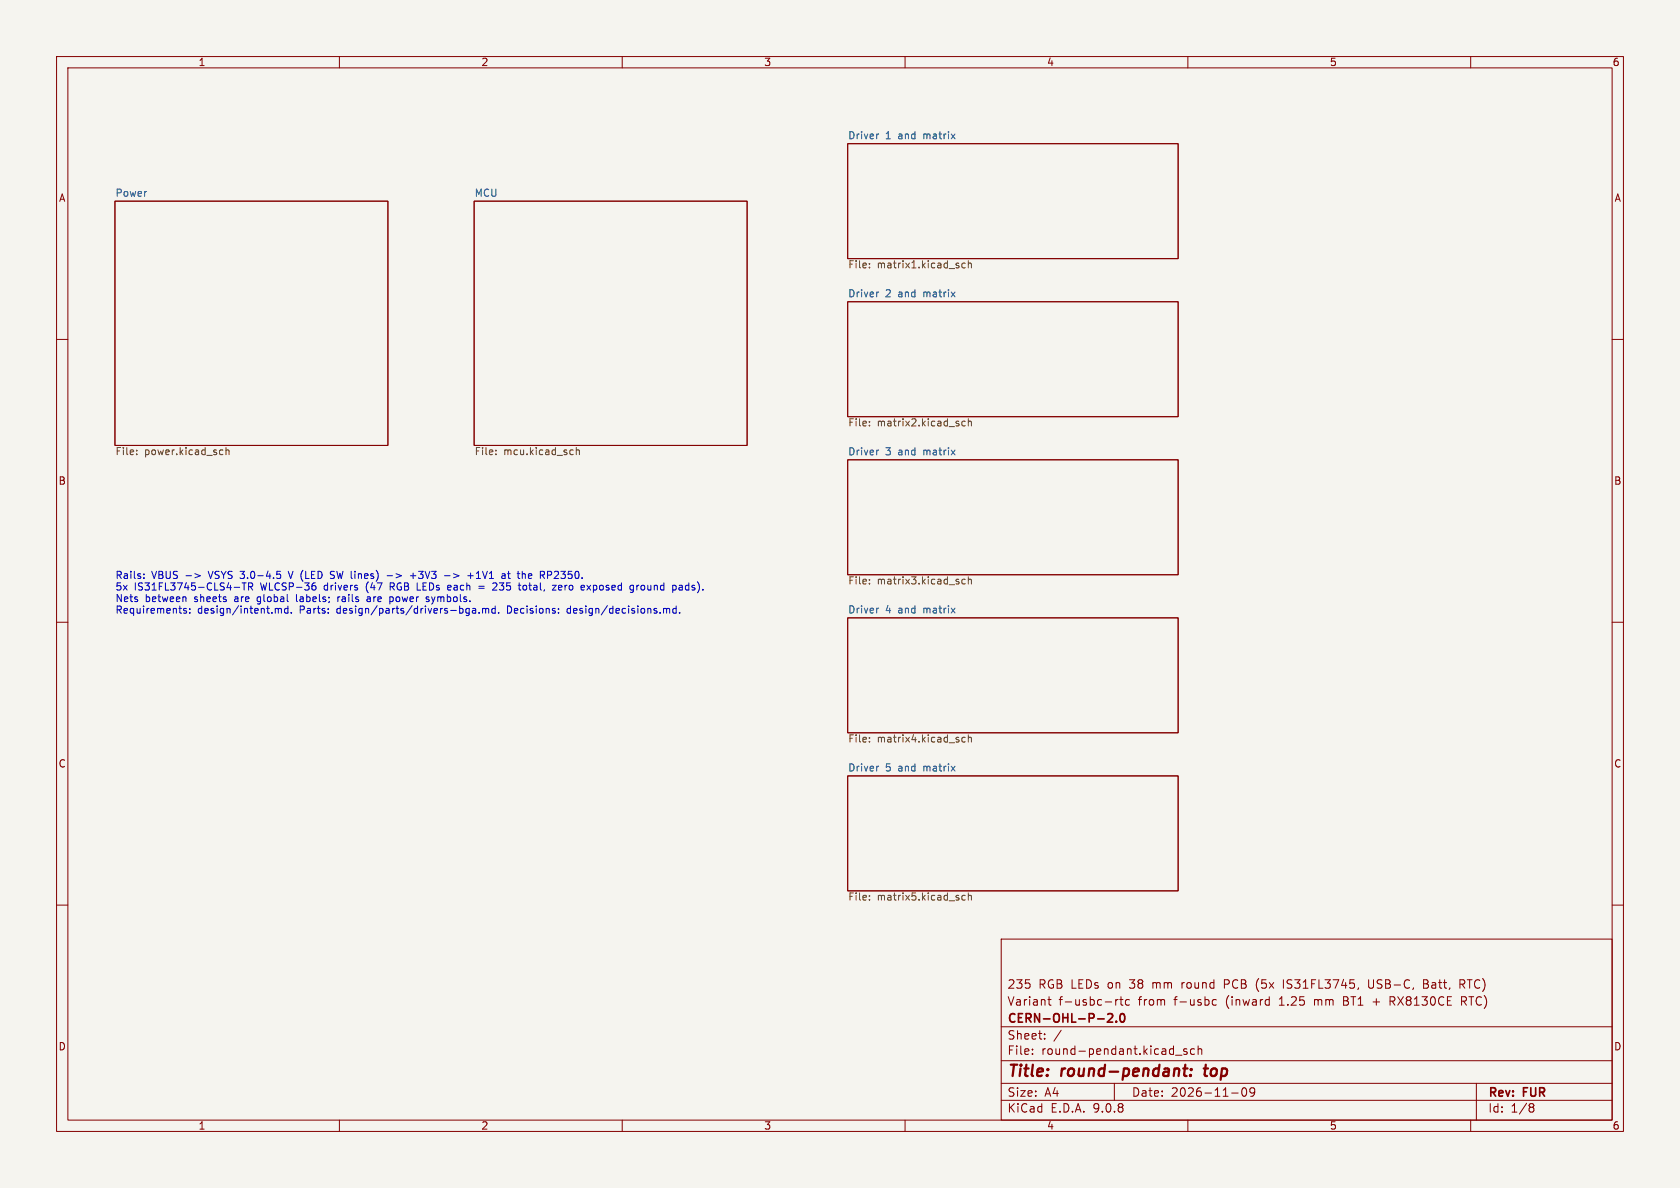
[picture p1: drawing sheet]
<svg xmlns="http://www.w3.org/2000/svg" width="297mm" height="210mm" viewBox="0 0 297 210" stroke-linecap="round" stroke-linejoin="round" font-family="sans-serif">
<path d="M0 0h297v210h-297z" fill="#f5f4ef" stroke="#f5f4ef" stroke-width=".18"/>
<g fill="none" stroke="#840000" stroke-width=".18">
<path d="M10 10h277v190h-277zM12 12h273v186h-273zM60 10v2M110 10v2M160 10v2M210 10v2M260 10v2M20.3 35.6h48.3v43.1h-48.3zM83.8 35.6h48.3v43.1h-48.3zM149.9 25.4h58.4v20.3h-58.4zM149.9 53.3h58.4v20.4h-58.4zM10 60h2"/>
<path d="M285 60h2M149.9 81.3h58.4v20.3h-58.4zM10 110h2M149.9 109.2h58.4v20.3h-58.4zM285 110h2M149.9 137.2h58.4v20.3h-58.4zM10 160h2M177 166h108v32h-108zM185.2 176.7h.6M185.5 176.2v1.3l.3 .2M197.2 176.7v1M197.7 176.7l-.3 .1-.2 .2"/>
<path d="M198 176.7h.5M198.2 176.2v1.3l.3 .2M199.7 176.8l-.5-.1-.2 .3v.4l.1 .2h.6M215 176.8l-.4-.1-.3 .3v.4l.2 .2h.5M216.5 174h.5M217 173.2h-.5v1.5M222.3 173.3l-.2 .7 .2 1M226.9 173.2v1.5M237.5 176.9h.5M238 176.2h-.5v1.5h.6M242 173.2v1.2l.2 .3h.3M242.7 177.1h1.2"/>
<path d="M245.7 177h.6M246.1 177l.5 .7M246.3 176.2h-.6v1.5M251.7 173.9h.5M252.2 173.9l.2 .1M252.4 173.3l-.2-.1h-.5v1.5l.7-.1M252.4 173.8l-.2 .1M258.1 174l.7-.1 .2-.2-.1-.4-.2-.1h-.6v1.5M258.4 177h.6M258.5 174l.5 .7M258.7 177l.5 .7M259 176.2h-.6v1.5"/>
<path d="M285 160h2M60 198v2M110 198v2M160 198v2M177 194.5h108M177 191.5h108M177 187.5h108M177 181.5h108M182.5 186.3v.1M182.5 185.5v.1M184.7 183.6v.1M184.7 182.8v.1"/>
<path d="M187.6 182.1l-1.3 2M197 191.5v3M207.8 186.5h1.2M209.8 185.5l-.3-.1-.3 .2 .1 .2 .5 .2v.3h-.6M210 198v2M211.2 185.5l-.5-.1-.2 .3v.4l.1 .2h.6M211.8 185.5l.2-.1 .4 .1 .1 .9M211.8 184.9v1.5M217.7 193.2h1.2M219.7 192.4l.2-.1a.81 .81 0 0 1 .6 .6 .81 .81 0 0 1-.3 .8l-.2 .1a.81 .81 0 0 1-.3-1.4zM221.8 192.9l-.3 .3h-.3l-.2-.3 .1-.5 .4-.1 .2 .1a.99 .99 0 0 1-.3 1.4h-.3M260 198v2"/>
<path d="M261 191.5v6.5M270.6 195.1l.4 .1 .2 .2-.3 .3M270.6 195.7h.3M270.9 195.7l.2 .2 .1 .4-.2 .2-.4 .1"/>
</g>
<path d="M209.2 188.9h.7M209.6 188.2l-.3 1.7 .1 .2 .4 .1M210.5 190l.1 .1-.2 .1M210.5 190l-.1 .1v.1M210.5 190l-.1 .2M210.6 189v.2M210.6 189l.1 .1-.1 .1M210.6 189l-.1 .1 .1 .1M212.8 188.9h.8M213.2 188.2l-.2 1.7 .2 .3" fill="none" stroke="#840000" stroke-width=".4"/>
<path d="M195.8 179.3l.6-.1 .2 .1 .1 .3-.9 1.1h.9M198.1 179.3l.2-.1a.81 .81 0 0 1 .6 .6 .81 .81 0 0 1-.3 .8l-.1 .1a.81 .81 0 0 1-.4-1.4zM197.3 180.5v.2" fill="none" stroke="#840000" stroke-width=".3"/>
<g fill="none" stroke="#725600" stroke-width=".18">
<path d="M153.7 47.2v.2M153.7 46.6v.1M170.6 46.6l-.3-.1-.3 .3 .2 .5h.4M171.2 46.6l.2-.1 .3 .1v.8M171.2 46.1v1.3M24.2 79.6v.1M39 79.5l.4 .1M40 79.7l.1-.2 .3 .1 .1 .8M40 79.1v1.3M87.7 79.6v.1M101.2 79.5l.1 .1M101.9 79.7l.2-.2 .3 .1v.8"/>
<path d="M101.9 79.1v1.3M153.7 74.5v.1M153.7 75.2v.1M170.6 74.5l-.3-.1-.3 .3 .2 .5h.4M171.2 74v1.3M171.2 74.6l.2-.2 .3 .1v.8M24.2 80.3v.1M39.4 80.3l-.4 .1M87.7 80.3v.1M101.3 80.3l-.1 .1M153.7 102.5v.1M153.7 103.1v.1"/>
<path d="M170.6 102.5l-.3-.1-.3 .2 .2 .6h.4M171.2 102v1.2M171.2 102.5l.2-.1 .3 .1v.7M153.7 130.4v.1M153.7 131.1v.1M170.6 130.4l-.3-.1-.3 .3 .2 .5h.4M171.2 129.9v1.3M171.2 130.5l.2-.2 .3 .1v.8M153.7 158.3v.2M153.7 159v.1M170.6 158.3h-.3l-.3 .2 .2 .6h.4M171.2 157.8v1.3"/>
<path d="M171.2 158.4l.2-.1h.3v.8"/>
</g>
<path d="M155.3 23.7l-.2 .1M155.3 51.6l-.2 .1M155.3 79.6h-.2M155.3 107.5l-.2 .1M155.3 135.4l-.2 .1" fill="none" stroke="#006464" stroke-width=".18"/>
<g fill="none" stroke="#0000c2" stroke-width=".18">
<path d="M25.4 102.1v.2M25.4 101.5v.1M32.8 105.6l.1 .8M32.9 107.6l-.3-.1-.1 .2v.2l.4 .1v.3h-.4M33.5 108.3v.1M33.5 107.6v.1M34.5 101.4l.9 .4-.9 .3M41.4 103.8h1M43.2 103v1.3M43.9 103v1.3M44.2 103.7l.5 .6M44.6 103.2l.1 .3-.2 .1-.6 .1"/>
<path d="M49 101h.6M49 101.5h.4l.2 .2-.1 .5h-.5M49.1 107.6l.1 .1M49.2 107.7v.7M49.3 107.6l-.1 .1M49.7 107.6l.1 .8M50.4 107.6l-.1 .2 .1 .5 .1 .1 .4-.1M50.9 107.1v1.3M51 101l.4 1.3M51.5 108.3v.1M52.4 105.1v1.1l.2 .2M55.6 103.5l.3 .3v.3l-.2 .1-.3 .1"/>
<path d="M58.4 102.2h.6M58.5 101.1h.6M58.5 101.5l.5 .2M59.7 105.5v.9M60.1 105.5l-.4 .2M65.5 105.8l-.4 .1-.2 .1 .2 .4 .4-.1M68.4 101.8h1M69 103.7h.5M69 105.5l.4 .1 .1 .1v.5l-.5 .2M69.5 103h-.5v1.3M72.6 101.8h.9M73 101.3v1"/>
<path d="M75.5 105.5l.3 .1M75.5 105.9l.3 .1 .1 .2-.2 .2h-.2M78.6 101.8h1M79.3 103.5h.4M79.7 104.2l-.4 .1M79.7 103.8l-.6 .1M82.7 101.8h1M83 108.3l-.4 .1M83 107.5v1.1l-.2 .2h-.3M83.2 101.3v1M84 107.6l.1 .8M84.1 107.9h-.4l-.2 .2 .2 .3 .4-.1"/>
<path d="M84.6 103.6h1M84.6 104h1M84.7 108.3v.1M85.3 107.7l.4-.2 .2 .2M85.3 107.5v.9M85.9 107.7l.1-.2 .3 .1 .1 .8M85.9 107.7v.7M87.5 107.6l-.3-.1-.3 .3 .2 .5h.4M87.5 107.1v1.3M87.8 103.2v.4l-.7 .7h.8M88.2 108.3v.1M89.1 101.4l.2 .2v.7"/>
<path d="M89.3 102.2l-.1 .1M89.3 101.7l-.1 .1M89.7 101.4h.5M89.9 101v1.1l.3 .2M92.9 103.5h-.3l-.2 .2 .1 .5 .4 .1M93.5 101.5v.7M94 101.7l-.6 .1M96.8 101h.5l.2 .2-.1 .4-.6 .1M97.6 103.5h.7l-.7 .8h.7M98.7 108.3v.1M98.7 107.6v.1M99.2 103.5h-.3l-.2 .1 .1 .6 .4 .1"/>
<path d="M99.3 103.8l-.6 .1M100.4 107.6l-.2 .2 .2 .5M103.8 103.5l.6 .8M104.4 103.5l-.6 .8M112.6 103.5v.8M112.9 103.5l-.3 .2M117.8 107.7l.2-.2 .3 .1 .1 .8M119.5 107.6l-.3-.1-.3 .3 .2 .5h.4M119.5 107.1v1.3M120.1 103.5h.5v.8M120.1 108.3v.1M120.6 103.8h-.4l-.2 .2 .2 .3 .4-.1"/>
</g>
<g font-size="2.8" fill="#840000">
<text x="178" y="190.9">Title:</text>
<text x="187.7" y="190.9">round-pendant:</text>
<text x="213.8" y="190.9">top</text>
</g>
<g font-size="2.1" fill="#840000">
<text x="178" y="178">Variant</text>
<text x="178" y="175">235</text>
<text x="183.6" y="175">RGB LEDs</text>
<text x="187.2" y="178">f-usbc-rtc</text>
<text x="196" y="175">on</text>
<text x="200" y="175">38</text>
<text x="201.3" y="178">from</text>
<text x="204.1" y="175">mm</text>
<text x="207.8" y="178">f-usbc</text>
<text x="209.4" y="175">round</text>
<text x="217" y="178">(inward</text>
<text x="217.1" y="175">PCB</text>
<text x="222.9" y="175">(5x</text>
<text x="226.6" y="178">1.25</text>
<text x="227.8" y="175">IS31FL3745,</text>
<text x="232.9" y="178">mm</text>
<text x="238.2" y="178">BT1</text>
<text x="243.1" y="175">USB-C,</text>
<text x="243.5" y="178">+</text>
<text x="246.7" y="178">RX8130CE</text>
<text x="252.9" y="175">Batt,</text>
<text x="259.5" y="178">RTC)</text>
<text x="259.5" y="175">RTC)</text>
<text x="178" y="184">Sheet:</text>
<text x="178" y="181.2">CERN-OHL-P-2.0</text>
<text x="178" y="186.7">File:</text>
<text x="184.1" y="186.7">round-pendant.kicad_sch</text>
<text x="178" y="196.9">KiCad</text>
<text x="178" y="194.1">Size:</text>
<text x="184.7" y="194.1">A4</text>
<text x="185.7" y="196.9">E.D.A.</text>
<text x="193.3" y="196.9">9.0.8</text>
<text x="200" y="194.1">Date:</text>
<text x="207" y="194.1">2026-11-09</text>
<text x="263" y="194.3">Rev:</text>
<text x="263" y="196.9">Id:</text>
<text x="267.1" y="196.9">1/8</text>
<text x="269.4" y="194.3">FUR</text>
</g>
<g font-size="1.8" fill="#840000">
<text x="35" y="11.9">1</text>
<text x="85" y="11.9">2</text>
<text x="135" y="11.9">3</text>
<text x="185" y="11.9">4</text>
<text x="235" y="11.9">5</text>
<text x="285" y="11.9">6</text>
<text x="10.3" y="35.9">A</text>
<text x="285.3" y="35.9">A</text>
<text x="10.3" y="85.9">B</text>
<text x="285.3" y="85.9">B</text>
<text x="10.3" y="135.9">C</text>
<text x="285.3" y="135.9">C</text>
<text x="10.3" y="185.9">D</text>
<text x="285.3" y="185.9">D</text>
<text x="35" y="199.9">1</text>
<text x="85" y="199.9">2</text>
<text x="135" y="199.9">3</text>
<text x="185" y="199.9">4</text>
<text x="235" y="199.9">5</text>
<text x="285" y="199.9">6</text>
</g>
<g font-size="1.8" fill="#006464">
<text x="149.9" y="24.7">Driver</text>
<text x="156.5" y="24.7">1</text>
<text x="158.9" y="24.7">and</text>
<text x="163.5" y="24.7">matrix</text>
<text x="20.3" y="34.9">Power</text>
<text x="83.8" y="34.9">MCU</text>
<text x="149.9" y="52.6">Driver</text>
<text x="156.5" y="52.6">2</text>
<text x="158.9" y="52.6">and</text>
<text x="163.5" y="52.6">matrix</text>
<text x="149.9" y="80.6">Driver</text>
<text x="156.5" y="80.6">3</text>
<text x="158.9" y="80.6">and</text>
<text x="163.5" y="80.6">matrix</text>
<text x="149.9" y="108.5">Driver</text>
<text x="156.5" y="108.5">4</text>
<text x="158.9" y="108.5">and</text>
<text x="163.5" y="108.5">matrix</text>
<text x="149.9" y="136.5">Driver</text>
<text x="156.5" y="136.5">5</text>
<text x="158.9" y="136.5">and</text>
<text x="163.5" y="136.5">matrix</text>
</g>
<g font-size="1.8" fill="#725600">
<text x="149.9" y="47.5">File:</text>
<text x="155.1" y="47.5">matrix1.kicad_sch</text>
<text x="149.9" y="75.5">File:</text>
<text x="155.1" y="75.5">matrix2.kicad_sch</text>
<text x="20.3" y="80.5">File:</text>
<text x="25.5" y="80.5">power.kicad_sch</text>
<text x="83.8" y="80.5">File:</text>
<text x="89" y="80.5">mcu.kicad_sch</text>
<text x="149.9" y="103.4">File:</text>
<text x="155.1" y="103.4">matrix3.kicad_sch</text>
<text x="149.9" y="131.3">File:</text>
<text x="155.1" y="131.3">matrix4.kicad_sch</text>
<text x="149.9" y="159.3">File:</text>
<text x="155.1" y="159.3">matrix5.kicad_sch</text>
</g>
<g font-size="1.8" fill="#0000c2">
<text x="20.3" y="102.5">Rails:</text>
<text x="20.3" y="104.6">5x</text>
<text x="20.3" y="106.6">Nets</text>
<text x="23.7" y="104.6">IS31FL3745-CLS4-TR</text>
<text x="25.7" y="106.6">between</text>
<text x="26.8" y="102.5">VBUS</text>
<text x="32.9" y="102.5">-&gt;</text>
<text x="34.5" y="106.6">sheets</text>
<text x="37.2" y="102.5">VSYS 3.0-4.5</text>
<text x="41.7" y="106.6">are</text>
<text x="45.9" y="106.6">global</text>
<text x="46.2" y="104.6">WLCSP-36</text>
<text x="51.8" y="102.5">V (LED</text>
<text x="53" y="106.6">labels;</text>
<text x="57.6" y="104.6">drivers</text>
<text x="59.5" y="102.5">SW lines)</text>
<text x="60.5" y="106.6">rails</text>
<text x="65.2" y="104.6">(47</text>
<text x="65.9" y="106.6">are</text>
<text x="69.6" y="104.6">RGB LEDs</text>
<text x="69.9" y="102.5">-&gt;</text>
<text x="70.1" y="106.6">power</text>
<text x="74.2" y="102.5">+3V3</text>
<text x="76.8" y="106.6">symbols.</text>
<text x="80.2" y="104.6">each</text>
<text x="80.4" y="102.5">-&gt;</text>
<text x="84.7" y="102.5">+1V1</text>
<text x="88.6" y="104.6">235</text>
<text x="91" y="102.5">at</text>
<text x="93.4" y="104.6">total,</text>
<text x="94" y="102.5">the</text>
<text x="98.2" y="102.5">RP2350.</text>
<text x="99.6" y="104.6">zero</text>
<text x="104.8" y="104.6">exposed</text>
<text x="113.7" y="104.6">ground</text>
<text x="121.4" y="104.6">pads).</text>
<text x="20.3" y="108.7">Requirements:</text>
<text x="34.9" y="108.7">design/intent.md.</text>
<text x="53.1" y="108.7">Parts:</text>
<text x="59.8" y="108.7">design/parts/drivers-bga.md.</text>
<text x="90.1" y="108.7">Decisions:</text>
<text x="100.9" y="108.7">design/decisions.md.</text>
</g>
</svg>
